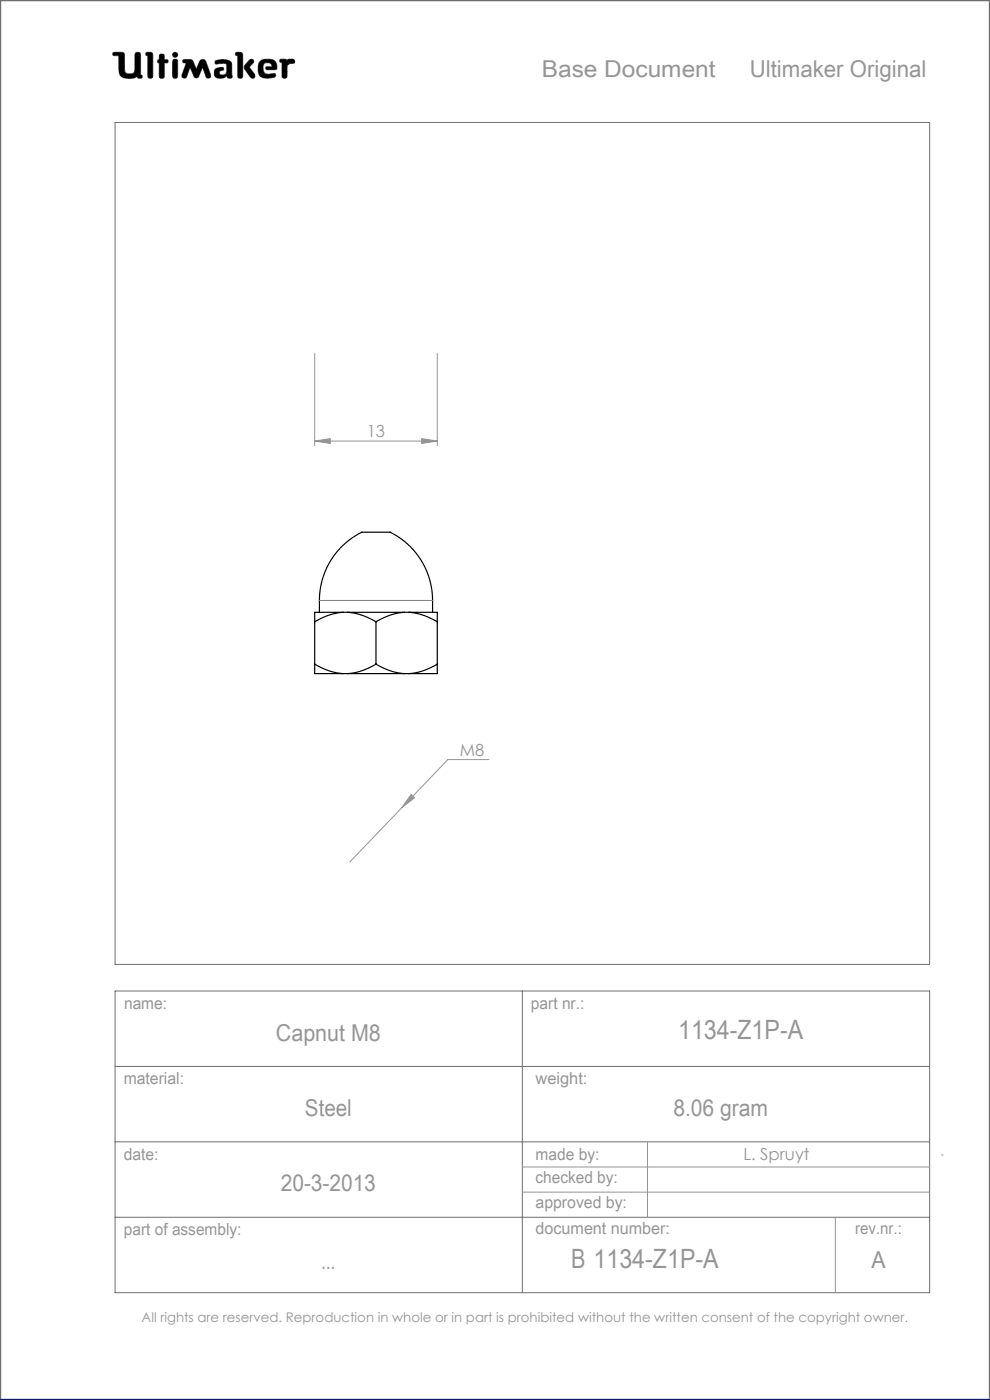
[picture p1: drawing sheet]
<svg xmlns="http://www.w3.org/2000/svg" width="210mm" height="297mm" viewBox="0 0 210 297" stroke-linecap="round" stroke-linejoin="round" font-family="sans-serif">
<g fill="none" stroke="#6f6f6f" stroke-width=".21">
<path d="M24 11.1h1.8l.5 .2 .2 4a1.62 1.62 0 0 0 2 0l.2-4a.65 .65 0 0 1 .7-.2 .65 .65 0 0 1 .4 .6v4.2l.3 .1-.1 .6a.65 .65 0 0 1-.9-.3 4 4 0 0 1-3 .2l-.6-.5-.2-.6-.1-3.6h-1.2l-.1-.3zM29.1 16.2v.1M31 11.1l1.2 .1 .2 .4v4.8a.59 .59 0 0 1-.7 .2 .59 .59 0 0 1-.4-.5v-4.3l-.4-.1zM33.8 13.4h.1M33.8 12.6h.1M33.8 12.6l-.3 .1-.1 .3 .1 .3 .3 .1M33.8 12.6v-1a.59 .59 0 0 1 .7-.1 .59 .59 0 0 1 .4 .5v.6l.6 .1a.4 .4 0 0 1 0 .6l-.6 .1-.1 3.1a.59 .59 0 0 1-.6 .1 .59 .59 0 0 1-.4-.5v-2.7M36.8 12.6h.7l.2 .5v3l-.2 .4-.3 .1-.4-.1-.2-.4v-3zM38.9 12.7l1.3-.1 .6 .2 .8 1.9 .9-2 .6-.1 .4 .1 1.2 3.2v.5l-.4 .2-.4-.1-.9-2.2-.9 2-.5 .3-.3-.2-1-2.1-.7 1.9-.3 .4-.5-.1-.2-.1v-.5l.9-2.6-.7-.1zM42.1 16.2h.1M45.7 12.9a3.6 3.6 0 0 1 3.3 .3l.2 .5v2.1a.53 .53 0 0 1-.2 .8l-.7-.1-.2-.4a1.97 1.97 0 0 1-2.5 .2 1.34 1.34 0 0 1 .4-1.8l1.3-.2 .1 .6a.74 .74 0 0 0-.9 .7 .95 .95 0 0 0 1.4 .1l.2-.6-.1-1.5a2.7 2.7 0 0 0-2 0l-.4-.2zM50.1 11.1l1.2 .1 .2 .4-.1 4.8a.59 .59 0 0 1-.6 .2 .59 .59 0 0 1-.4-.5v-4.3l-.4-.1z"/>
<path d="M52.9 12.8l.4-.2 .4 .1 .1 .4-.9 1.1 1.1 1.5 .1 .6-.2 .3h-.4a5.9 5.9 0 0 1-1.7-2.3l.2-.5zM56.6 14.8h.1M56.6 14.8l-.3-.3 .2-.3 1.2-.1-.2-.5a1.04 1.04 0 0 0-1.7 .5l.2 1.3 .8 .4M56.6 14.8h1.7l.4-.2a1.66 1.66 0 0 0-1.5-2l-1.7 .1a2.65 2.65 0 0 0-.3 3.5 3.5 3.5 0 0 0 3.2 .1l.1-.3-.2-.4-1.5 .2M56.8 15.8h.1M59.5 12.6h1.1l.3 .2a1.21 1.21 0 0 1 1.5-.1l.1 .6-1 .2-.6 .4-.1 2.5a.59 .59 0 0 1-.6 .2 .59 .59 0 0 1-.4-.5v-2.8l-.4-.2zM24.4 26h172.8v178.6h-172.8zM24.4 210.2h172.8v64h-172.8zM110.8 210.2v64M24.4 226.2h172.8M24.4 242.2h172.8M24.4 258.2h172.8"/>
<circle cx="37.2" cy="11.6" r=".56"/>
</g>
<path d="M0 297v-297h210v297" fill="none" stroke="#6f6f6f" stroke-width=".5"/>
<g fill="none" stroke="#959595" stroke-width=".21">
<path d="M66.8 75v19.6M92.8 75v19.6M66.8 93.6l3.3-.5v1zM66.8 93.6h26M89.5 93.1l3.3 .5-3.3 .5zM85.3 171.3l-11.1 11.5M87.2 168.5l.7 .8-2.6 2zM103.7 161.1h-8.7l-9.7 10.2M110.8 247.6h86.4M110.8 252.9h86.4M137.4 242.2v16M177.2 258.2v16"/>
<path d="M199.7 245h.4"/>
</g>
<path d="M0 297h210" fill="none" stroke="#00f" stroke-width=".5"/>
<path d="M45.7 12.9l-.1 .4 .2 .3 1.7-.2 .6 .2-.1 1.8-.2 .4-.5 .1a.54 .54 0 0 1-.8-.5 .54 .54 0 0 1 .8-.5l.2-.1-.1-.4-.4-.1a1.31 1.31 0 0 0-1.5 .9 1.14 1.14 0 0 0 .3 1.2 1.14 1.14 0 0 0 1.2 .2l.8-.3a.23 .23 0 0 1 .3-.2 .23 .23 0 0 1 .2 .4 .58 .58 0 0 0 .8 .1 .58 .58 0 0 0 .1-.9v-2a1.32 1.32 0 0 0-1.7-1.1zM50 11.2v.5l.4 .1v4.5l.2 .3h.6l.3-.4v-4.7l-.4-.4zM53 12.7l-1.1 1.2-.1 .5 1.4 2.1 .6 .1 .3-.3v-.4l-1.2-1.7 .9-.9v-.4l-.3-.3zM55.1 13a2.66 2.66 0 0 0 .3 3.4l1.4 .2 1.3-.2 .4-.3-.2-.5-1.5 .2-.6-.2-.3-.4-.1-.9a.98 .98 0 0 1 .7-1 .98 .98 0 0 1 1.1 .5l.1 .3-1.2 .1-.1 .4 .2 .2h1.6a.49 .49 0 0 0 .5-.2 .49 .49 0 0 0 0-.6 1.57 1.57 0 0 0-2-1.4h-.9zM59.4 12.6v.5l.4 .2v3l.3 .3h.5l.3-.4v-2.3l.6-.4 .9-.1 .1-.6-.4-.3-.9 .1-.3 .2-.3-.2zM36.7 12.6l-.1 3.7 .2 .3h.6l.3-.4v-3.3l-.3-.3zM36.6 11.6a.56 .56 0 0 0 1.1 0 .56 .56 0 0 0-1.1 0zM33.9 11.6l-.1 1-.3 .2-.1 .3 .4 .3v3l.2 .2h.5l.3-.1 .1-.3v-2.8l.7-.1 .1-.4-.2-.2-.6-.1-.2-1.1zM31 11.2l-.1 .5 .4 .1 .1 4.5 .2 .3h.5l.3-.4v-4.7l-.4-.4zM38.8 12.7v.6h.7l-.9 2.7 .2 .5 .4 .1 .3-.2 .8-2.1 .9 2 .2 .2h.4l.3-.2 .9-2 .8 2.1 .5 .2 .4-.3v-.4l-1-2.8-.3-.4-.5-.1-.4 .2-.9 1.9-.9-2-.5-.1zM24 11.2l-.1 .3 .2 .3h1.1v2.7a1.73 1.73 0 0 0 2.1 2.1 2.42 2.42 0 0 0 1.8-.4l.3 .4h.6l.2-.3-.1-.3-.3-.1v-4.3l-.1-.3-.2-.2h-.6l-.3 .4v3.4a.89 .89 0 0 1-1.3 .8 .81 .81 0 0 1-.9-1.1l-.1-3.3-.5-.2z" fill-rule="evenodd" fill="#000"/>
<path d="M66.8 93.6l3.3-.5v1zM89.5 93.1l3.3 .5-3.3 .5zM87.2 168.5l-1.9 2.8 2.6-2z" fill="#959595"/>
<g fill="none" stroke="#000" stroke-width=".25">
<path d="M66.8 131.9v9M67.8 129.9v-2.5a15.9 15.9 0 0 1 9.1-14.5h5.7a15.9 15.9 0 0 1 9.2 14.5v2.5M72.8 129.9a13.1 13.1 0 0 0-6 2M72.8 129.9h-6v2M72.8 129.9h.9M73.7 129.9h.4a13.8 13.8 0 0 1 5.7 2M73.7 129.9h12.1M79.8 131.9v9M85.8 129.9a13.1 13.1 0 0 0-6 2M85.8 129.9h.9M86.7 129.9h.4a13.8 13.8 0 0 1 5.7 2M86.7 129.9h6.1v2"/>
<path d="M92.8 131.9v9M66.8 140.9l1.7 .9a11.9 11.9 0 0 0 4.3 1.1M66.8 140.9v2h6M72.8 142.9h.9M73.7 142.9h12.1M79.8 140.9l1.7 .9a11.9 11.9 0 0 0 4.3 1.1M79.8 140.9a13.1 13.1 0 0 1-6.1 2M85.8 142.9h.9M92.8 140.9a13.1 13.1 0 0 1-6.1 2M92.8 140.9v2h-6.1"/>
</g>
<path d="M67.8 127.4h24" fill="none" stroke="#808080" stroke-width=".21"/>
<g font-size="5.6" fill="#959595">
<text x="143.8" y="220.3">1134-Z1P-A</text>
<text x="121.1" y="269.1">B 1134-Z1P-A</text>
</g>
<g font-size="4.9" fill="#959595">
<text x="114.9" y="16.3">Base Document</text>
<text x="159" y="16.3">Ultimaker Original</text>
<text x="58.5" y="220.9">Capnut M8</text>
<text x="64.7" y="236.7">Steel</text>
<text x="142.8" y="236.7">8.06 gram</text>
<text x="59.6" y="252.7">20-3-2013</text>
<text x="68.2" y="269.3">...</text>
<text x="184.9" y="269.1">A</text>
</g>
<g font-size="3.5" fill="#959595">
<text x="77.8" y="92.8">13</text>
<text x="97.6" y="160.4">M8</text>
<text x="26.3" y="214.1">name:</text>
<text x="112.6" y="214">part nr.:</text>
<text x="26.2" y="229.9">material:</text>
<text x="113.6" y="229.9">weight:</text>
<text x="26.3" y="246">date:</text>
<text x="113.6" y="246">made by:</text>
<text x="113.6" y="251.1">checked by:</text>
<text x="157.7" y="246.2">L. Spruyt</text>
<text x="113.6" y="256.3">approved by:</text>
<text x="26.3" y="262">part of assembly:</text>
<text x="113.6" y="261.8">document number:</text>
<text x="181.4" y="261.9">rev.nr.:</text>
</g>
<text font-size="2.8" fill="#959595" x="30" y="280.4">All rights are reserved. Reproduction in whole or in part is prohibited without the written consent of the copyright owner.</text>
</svg>
